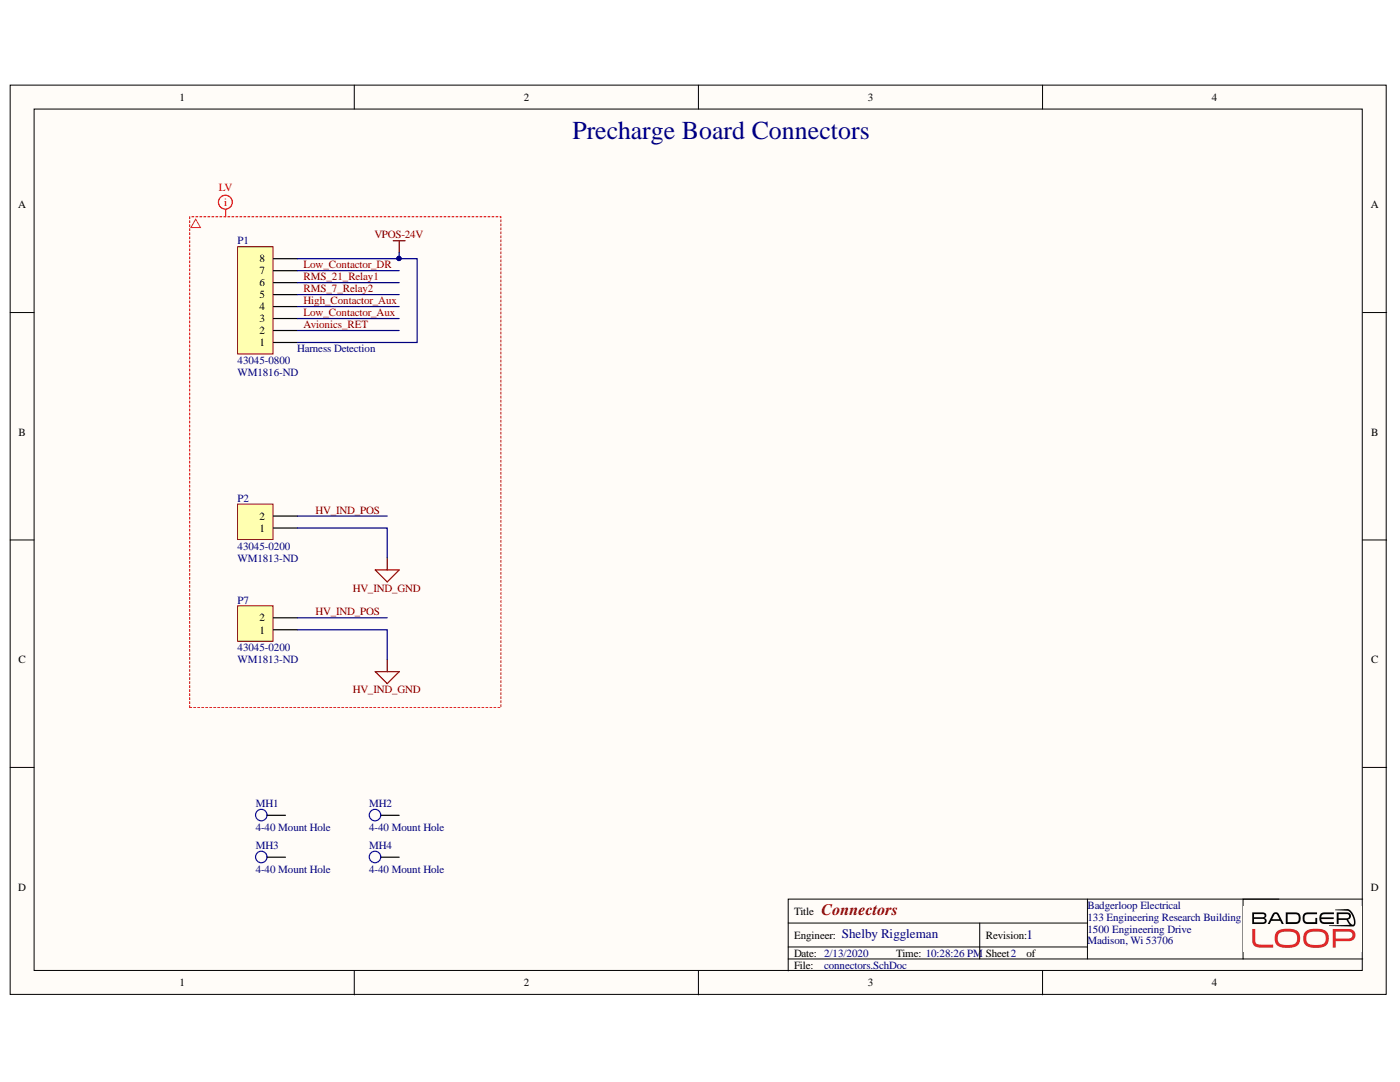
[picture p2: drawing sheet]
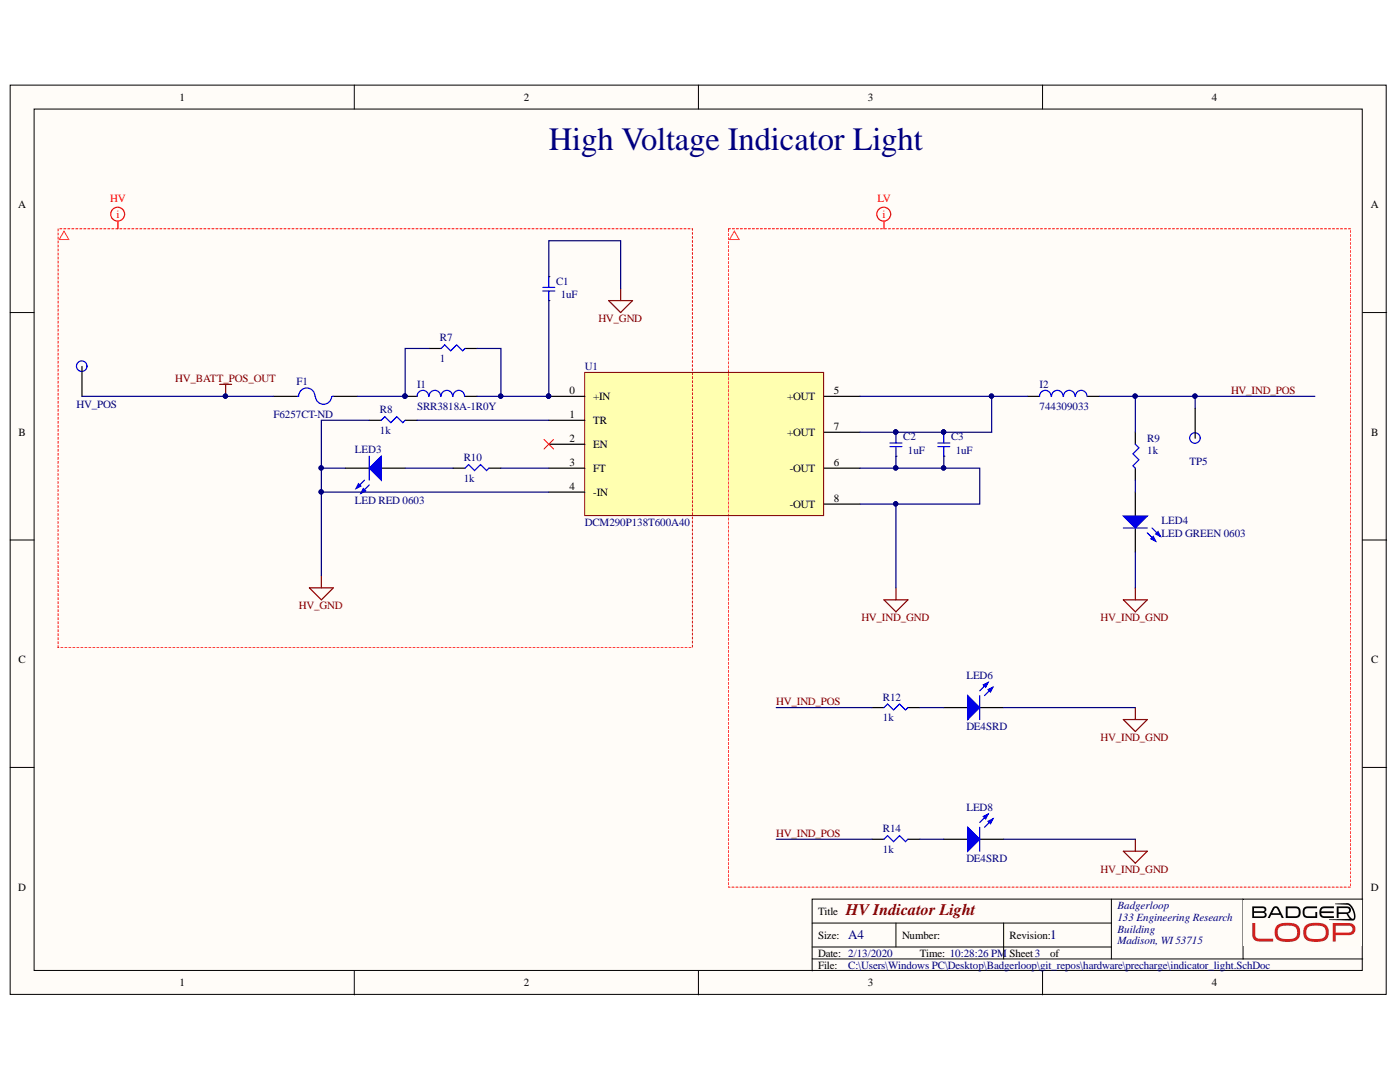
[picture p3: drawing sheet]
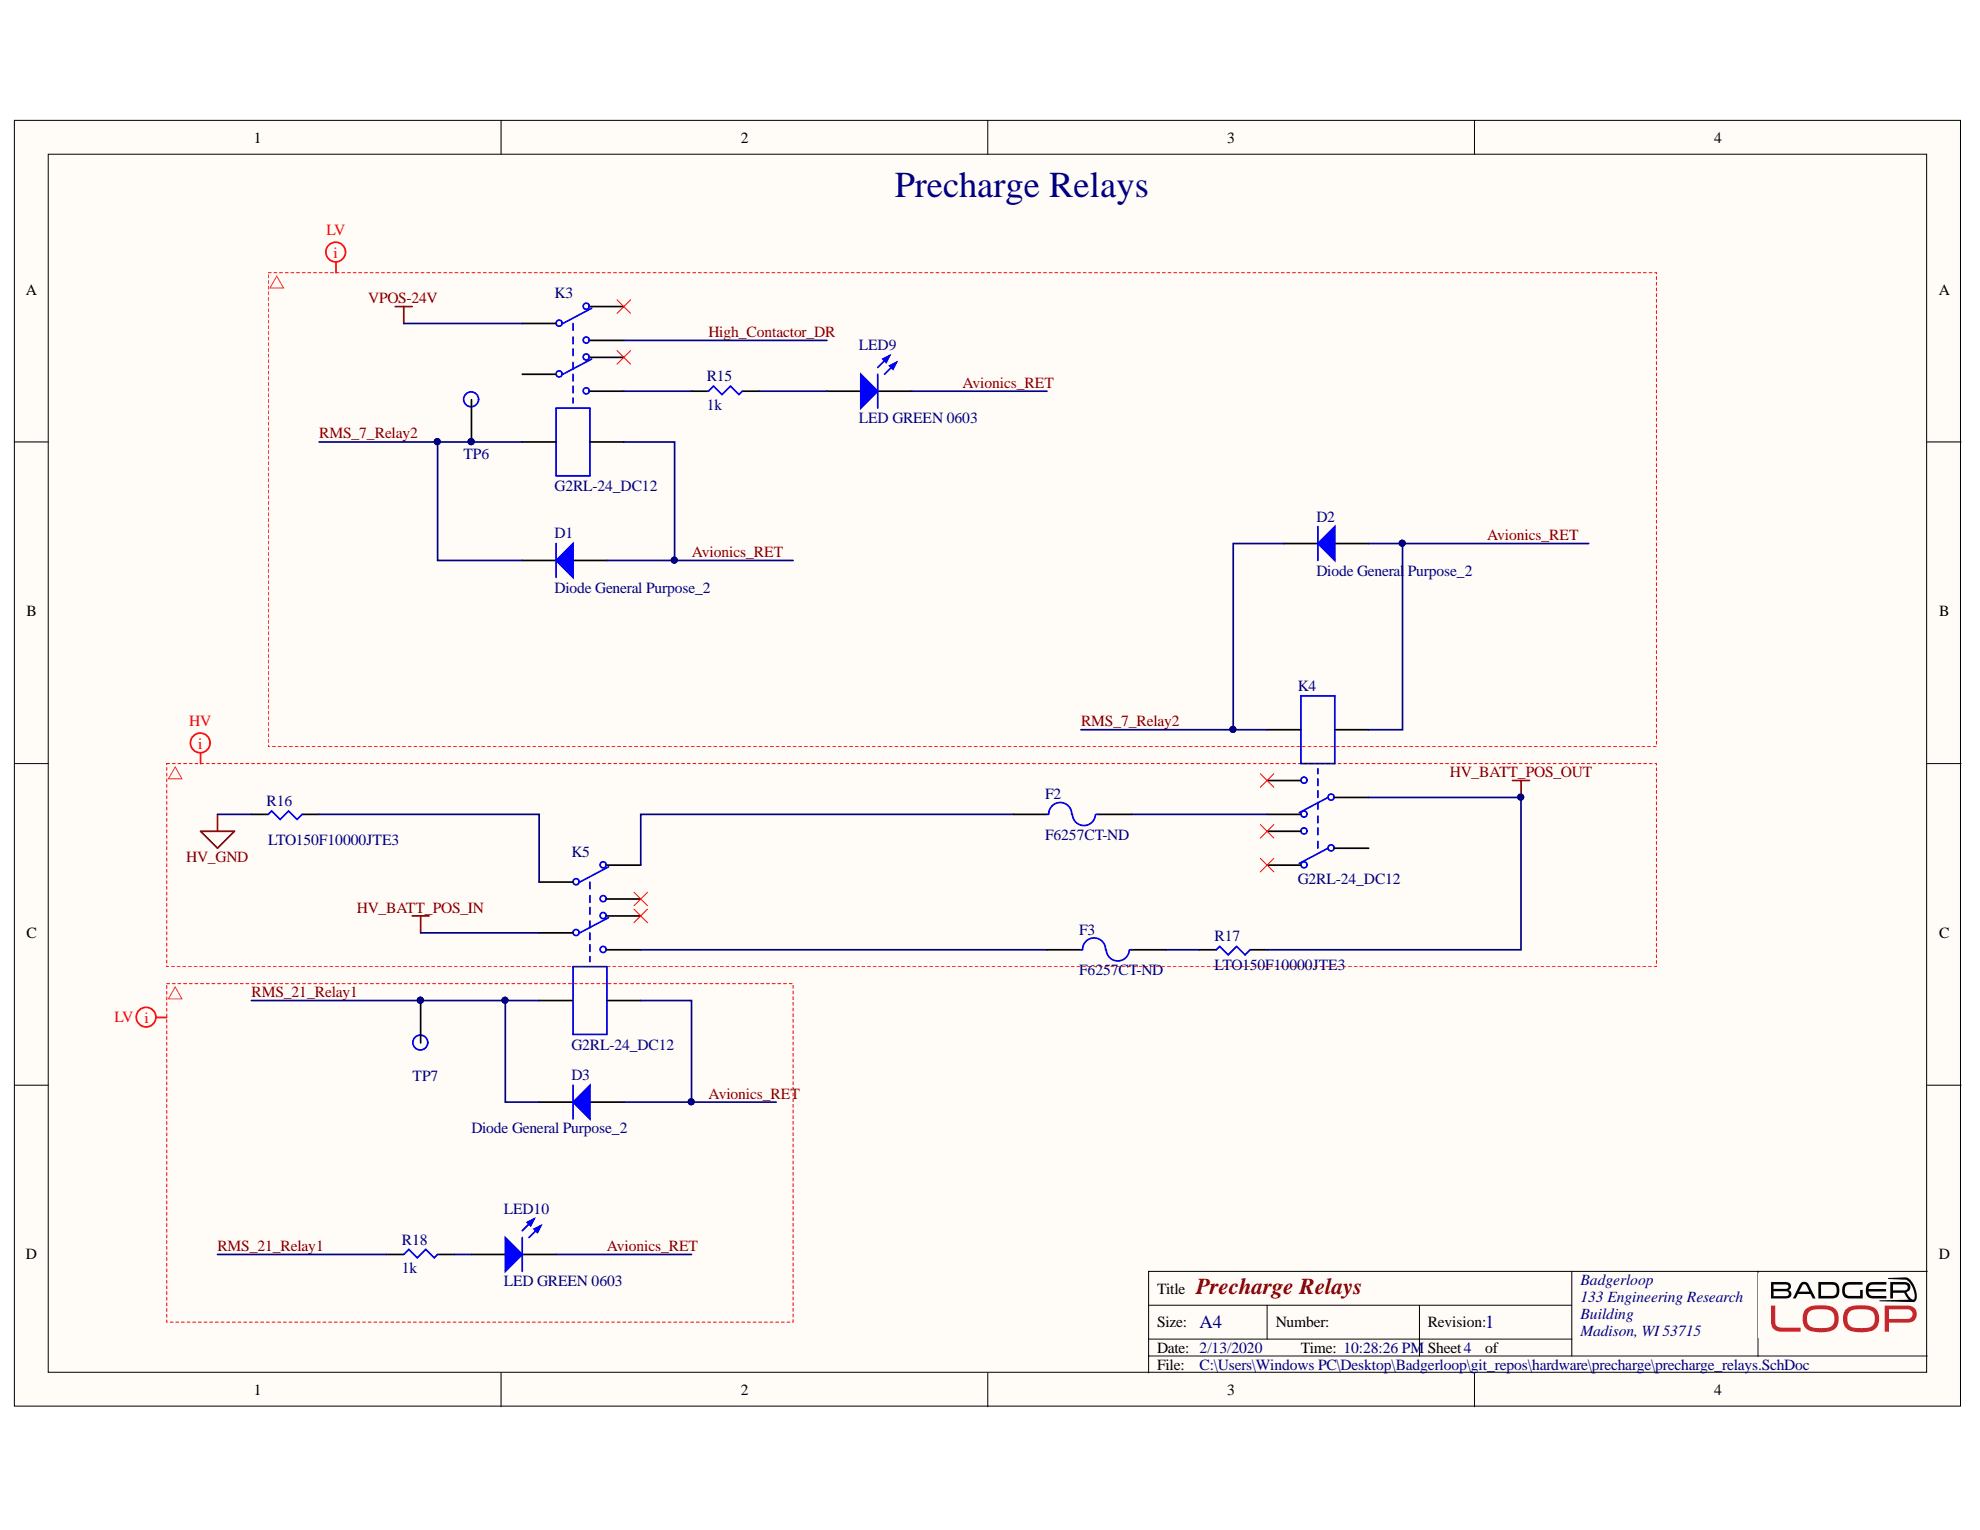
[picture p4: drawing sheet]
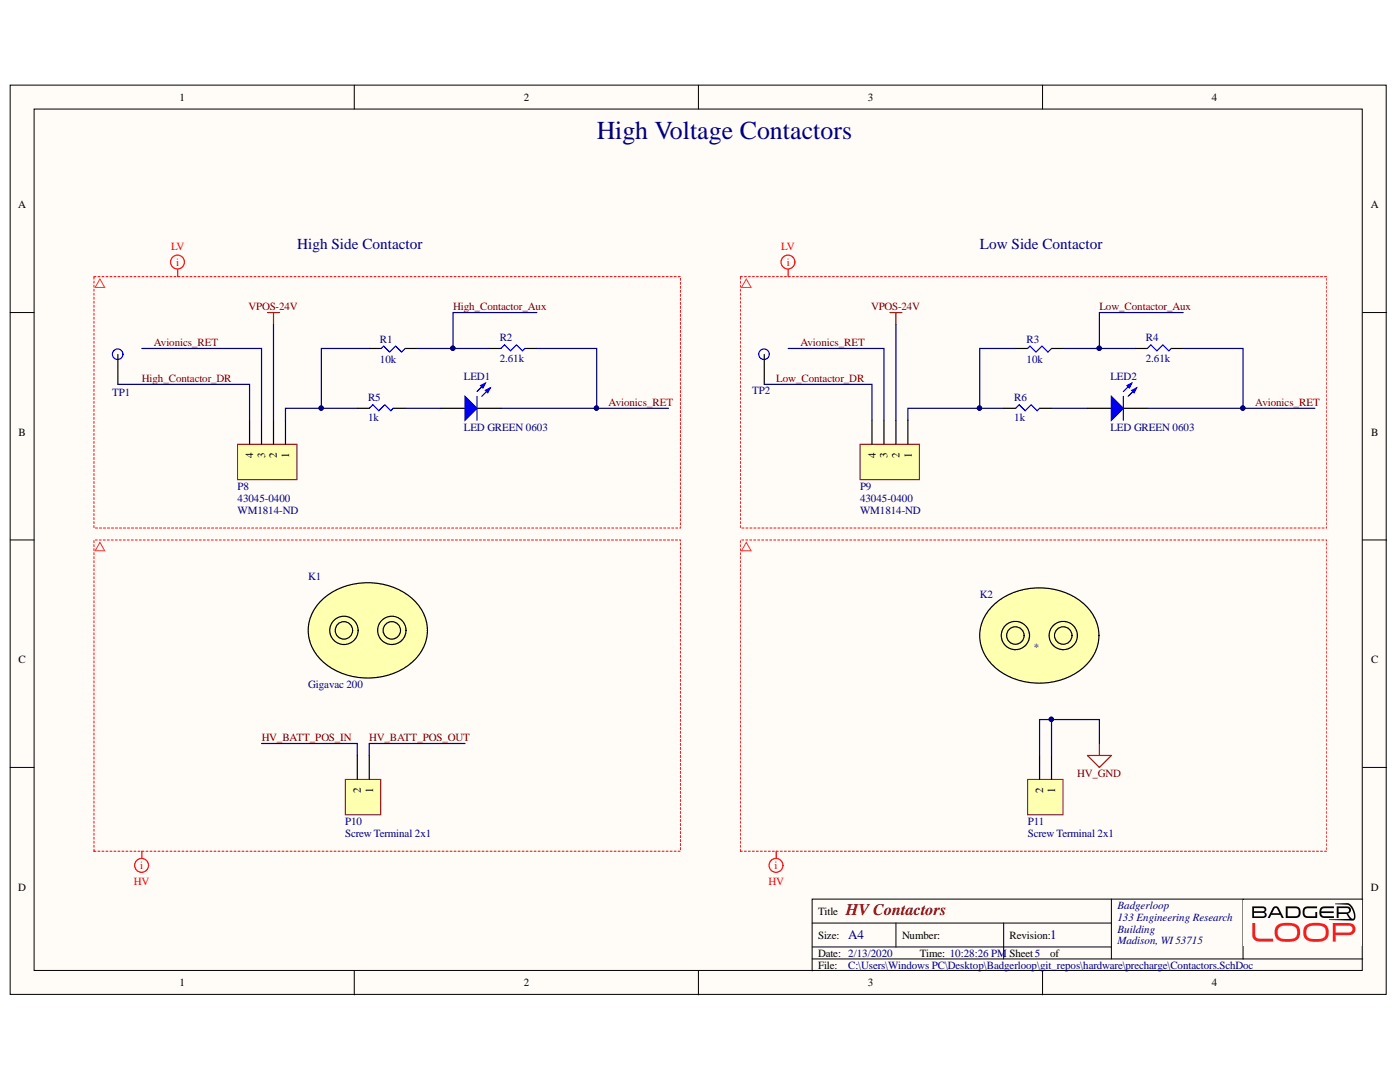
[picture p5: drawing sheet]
# Altium project precharge.PrjPcb
5 sheets, 58 parts. Net scope: global (net labels, ports and power ports of the same name join across sheets).
Board file: precharge.PcbDoc
Sheets:
  precharge.SchDoc
  connectors.SchDoc
  indicator_light.SchDoc
  precharge_relays.SchDoc
  Contactors.SchDoc

## Sheet precharge.SchDoc: Precharge
size A4; Engineer: Shelby Riggleman; Organization: Badgerloop Electrical; Address1: 133 Engineering Research Building; Address2: 1500 Engineering Drive; Address3: Madison, Wi 53706; Revision: 1; SheetNumber: 1

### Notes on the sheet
- PRECHARGE
- POD 5
- REV 1

## Sheet connectors.SchDoc: Connectors
size A4; Engineer: Shelby Riggleman; Organization: Badgerloop Electrical; Address1: 133 Engineering Research Building; Address2: 1500 Engineering Drive; Address3: Madison, Wi 53706; Revision: 1; SheetNumber: 2

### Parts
MH1  4-40 Mount Hole  [MH]
MH2  4-40 Mount Hole  [MH]
MH3  4-40 Mount Hole  [MH]
MH4  4-40 Mount Hole  [MH]
P1  43045-0800  Supplier Part Number 1: WM1816-ND  [430450800]
P2  43045-0200  Supplier Part Number 1: WM1813-ND  [430450200]
P7  43045-0200  Supplier Part Number 1: WM1813-ND  [430450200]

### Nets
HV_IND_GND: P2.1 P7.1
VPOS-24V: P1.1 P1.8
Avionics_RET: P1.2
High_Contactor_Aux: P1.4
HV_IND_POS: P2.2 P7.2
Low_Contactor_Aux: P1.3
Low_Contactor_DR: P1.7
RMS_7_Relay2: P1.5
RMS_21_Relay1: P1.6

Not connected (* = marked no-connect by the designer): MH1 46; MH2 46; MH3 46; MH4 46

### Layout directives
net class Low Voltage: Avionics_RET, High_Contactor_Aux, HV_IND_GND, HV_IND_POS, Low_Contactor_Aux, Low_Contactor_DR, RMS_7_Relay2, RMS_21_Relay1, VPOS-24V

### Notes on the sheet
- Precharge Board Connectors
- (near P1) Harness Detection

## Sheet indicator_light.SchDoc: HV Indicator Light
size A4; Organization: Badgerloop; Address1: 133 Engineering Research; Address2: Building; Address3: Madison, WI 53715; Revision: 1; SheetNumber: 3

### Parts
C1  Capacitance: 1uF  [CAPC5860X28N]  (hidden comment: CGA9P4X7T2W105K250KE_1)
C2  Capacitance: 1uF  [CAPC5860X28N]  (hidden comment: CGA9P4X7T2W105K250KE_1)
C3  Capacitance: 1uF  [CAPC5860X28N]  (hidden comment: CGA9P4X7T2W105K250KE_1)
F1  F6257CT-ND  [SMD-0805-RES]
HV_POS  TP  [Test Point]  (value not drawn)
I1  SRR3818A-1R0Y  [INDM3838X18N]
I2  744309033  [INDM140130X90N]
LED3  LED RED 0603  [LED 0603 RED]
LED4  LED GREEN 0603  [LED 0603 GREEN]
LED6  DE4SRD  [DE4SRD]
LED8  DE4SRD  [DE4SRD]
R7  1  [SMD-0805-RES]
R8  1k  [SMD-0805-RES]
R9  1k  [SMD-0805-RES]
R10  1k  [SMD-0805-RES]
R12  1k  [SMD-0805-RES]
R14  1k  [SMD-0805-RES]
TP5  TP  [Test Point]  (value not drawn)
U1  DCM290P138T600A40  [DCM290y138x600A40]

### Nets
HV_BATT_POS_OUT: F1.1 HV_POS.1
HV_GND: C1.1 LED3.2(K) R8.1 U1.4(-IN)
HV_IND_GND: C2.2 C3.2 LED4.2(K) LED6.2(K) LED8.2(K) U1.6(-OUT) U1.8(-OUT)
HV_IND_POS: I2.2 R9.1 R12.1 R14.1 TP5.1
NetC1_2: C1.2 I1.2 R7.2 U1.0(+IN)
NetC2_1: C2.1 C3.1 I2.1 U1.5(+OUT) U1.7(+OUT)
NetF1_2: F1.2 I1.1 R7.1
NetLED3_1: LED3.1(A) R10.1
NetLED4_1: LED4.1(A) R9.2
NetLED6_1: LED6.1(A) R12.2
NetLED8_1: LED8.1(A) R14.2
NetR8_2: R8.2 U1.1(TR)
NetR10_2: R10.2 U1.3(FT)

Not connected (* = marked no-connect by the designer): U1 2(EN)*

### Layout directives
net class High Voltage: HV_BATT_POS_OUT, HV_GND
net class Low Voltage: HV_IND_GND, HV_IND_POS

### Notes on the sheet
- High Voltage Indicator Light

## Sheet precharge_relays.SchDoc: Precharge Relays
size A4; Engineer: Shelby Riggleman; Organization: Badgerloop; Address1: 133 Engineering Research; Address2: Building; Address3: Madison, WI 53715; Revision: 1; SheetNumber: 4

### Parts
D1  Diode General Purpose_2  [SODFL250X110-2N]
D2  Diode General Purpose_2  [SODFL250X110-2N]
D3  Diode General Purpose_2  [SODFL250X110-2N]
F2  F6257CT-ND  [FUSE BOARD MNT 500MA 350VAC/VDC]
F3  F6257CT-ND  [FUSE BOARD MNT 500MA 350VAC/VDC]
K3  G2RL-24_DC12  [G2RL]
K4  G2RL-24_DC12  [G2RL]
K5  G2RL-24_DC12  [G2RL]
LED9  LED GREEN 0603  [LED 0603 GREEN]
LED10  LED GREEN 0603  [LED 0603 GREEN]
R15  1k  [SMD-0805-RES]
R16  LTO150F10000JTE3  [TO-247-2]
R17  LTO150F10000JTE3  [TO-247-2]
R18  1k  [SMD-0805-RES]
TP6  TP  [Test Point]  (value not drawn)
TP7  TP  [Test Point]  (value not drawn)

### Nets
HV_BATT_POS_IN: K5.6
HV_BATT_POS_OUT: K4.6 R17.1
HV_GND: R16.2
VPOS-24V: K3.3
Avionics_RET: D1.1(A) D2.1(A) D3.1(A) K3.8 K4.1 K5.8 LED9.2(K) LED10.2(K)
High_Contactor_DR: K3.4
RMS_7_Relay2: D1.2(K) D2.2(K) K3.1 K4.8 TP6.1
RMS_21_Relay1: D3.2(K) K5.1 R18.1 TP7.1
NetF2_1: F2.1 K5.2
NetF2_2: F2.2 K4.5
NetF3_1: F3.1 K5.7
NetF3_2: F3.2 R17.2
NetK3_7: K3.7 R15.1
NetK5_3: K5.3 R16.1
NetLED9_1: LED9.1(A) R15.2
NetLED10_1: LED10.1(A) R18.2

Not connected (* = marked no-connect by the designer): K3 2* 5* 6; K4 2* 3 4* 7*; K5 4* 5*

### Layout directives
net class High Voltage: HV_BATT_POS_IN, HV_BATT_POS_OUT, HV_GND
net class Low Voltage: Avionics_RET, High_Contactor_DR, RMS_7_Relay2, RMS_21_Relay1, VPOS-24V

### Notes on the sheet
- Precharge Relays

## Sheet Contactors.SchDoc: HV Contactors
size A4; Engineer: Shelby Riggleman; Organization: Badgerloop; Address1: 133 Engineering Research; Address2: Building; Address3: Madison, WI 53715; Revision: 1; SheetNumber: 5

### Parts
K1  Gigavac 200  [Gigavac 200]
K2  *  [Gigavac 200]
LED1  LED GREEN 0603  [LED 0603 GREEN]
LED2  LED GREEN 0603  [LED 0603 GREEN]
P8  43045-0400  Supplier Part Number 1: WM1814-ND  [430450400]
P9  43045-0400  Supplier Part Number 1: WM1814-ND  [430450400]
P10  Screw Terminal 2x1  [2POS TERM BLOCK]
P11  Screw Terminal 2x1  [2POS TERM BLOCK]
R1  10k  [SMD-0805-RES]
R2  2.61k  [SMD-1206-RES]
R3  10k  [SMD-0805-RES]
R4  2.61k  [SMD-1206-RES]
R5  1k  [SMD-0805-RES]
R6  1k  [SMD-0805-RES]
TP1  TP  [Test Point]  (value not drawn)
TP2  TP  [Test Point]  (value not drawn)

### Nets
HV_BATT_POS_IN: P10.2
HV_BATT_POS_OUT: P10.1
HV_GND: P11.1 P11.2
VPOS-24V: P8.2 P9.2
Avionics_RET: LED1.2(K) LED2.2(K) P8.3 P9.3 R2.2 R4.2
High_Contactor_Aux: R1.1 R2.1
High_Contactor_DR: P8.4 TP1.1
Low_Contactor_Aux: R3.1 R4.1
Low_Contactor_DR: P9.4 TP2.1
NetLED1_1: LED1.1(A) R5.2
NetLED2_1: LED2.1(A) R6.2
NetP8_1: P8.1 R1.2 R5.1
NetP9_1: P9.1 R3.2 R6.1

### Layout directives
net class High Voltage: HV_BATT_POS_IN, HV_BATT_POS_OUT, HV_GND
net class Low Voltage: Avionics_RET, High_Contactor_Aux, High_Contactor_DR, Low_Contactor_Aux, Low_Contactor_DR, VPOS-24V

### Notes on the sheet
- High Voltage Contactors
- High Side Contactor
- Low Side Contactor

## Nets that join several sheets
HV_BATT_POS_IN: precharge_relays (K5.6), Contactors (P10.2)
HV_BATT_POS_OUT: indicator_light (F1.1 HV_POS.1), precharge_relays (K4.6 R17.1), Contactors (P10.1)
HV_GND: indicator_light (C1.1 LED3.2 R8.1 U1.4), precharge_relays (R16.2), Contactors (P11.1 P11.2)
HV_IND_GND: connectors (P2.1 P7.1), indicator_light (7 pins)
VPOS-24V: connectors (P1.1 P1.8), precharge_relays (K3.3), Contactors (P8.2 P9.2)
Avionics_RET: connectors (P1.2), precharge_relays (8 pins), Contactors (6 pins)
High_Contactor_Aux: connectors (P1.4), Contactors (R1.1 R2.1)
High_Contactor_DR: precharge_relays (K3.4), Contactors (P8.4 TP1.1)
HV_IND_POS: connectors (P2.2 P7.2), indicator_light (5 pins)
Low_Contactor_Aux: connectors (P1.3), Contactors (R3.1 R4.1)
Low_Contactor_DR: connectors (P1.7), Contactors (P9.4 TP2.1)
RMS_7_Relay2: connectors (P1.5), precharge_relays (5 pins)
RMS_21_Relay1: connectors (P1.6), precharge_relays (D3.2 K5.1 R18.1 TP7.1)
